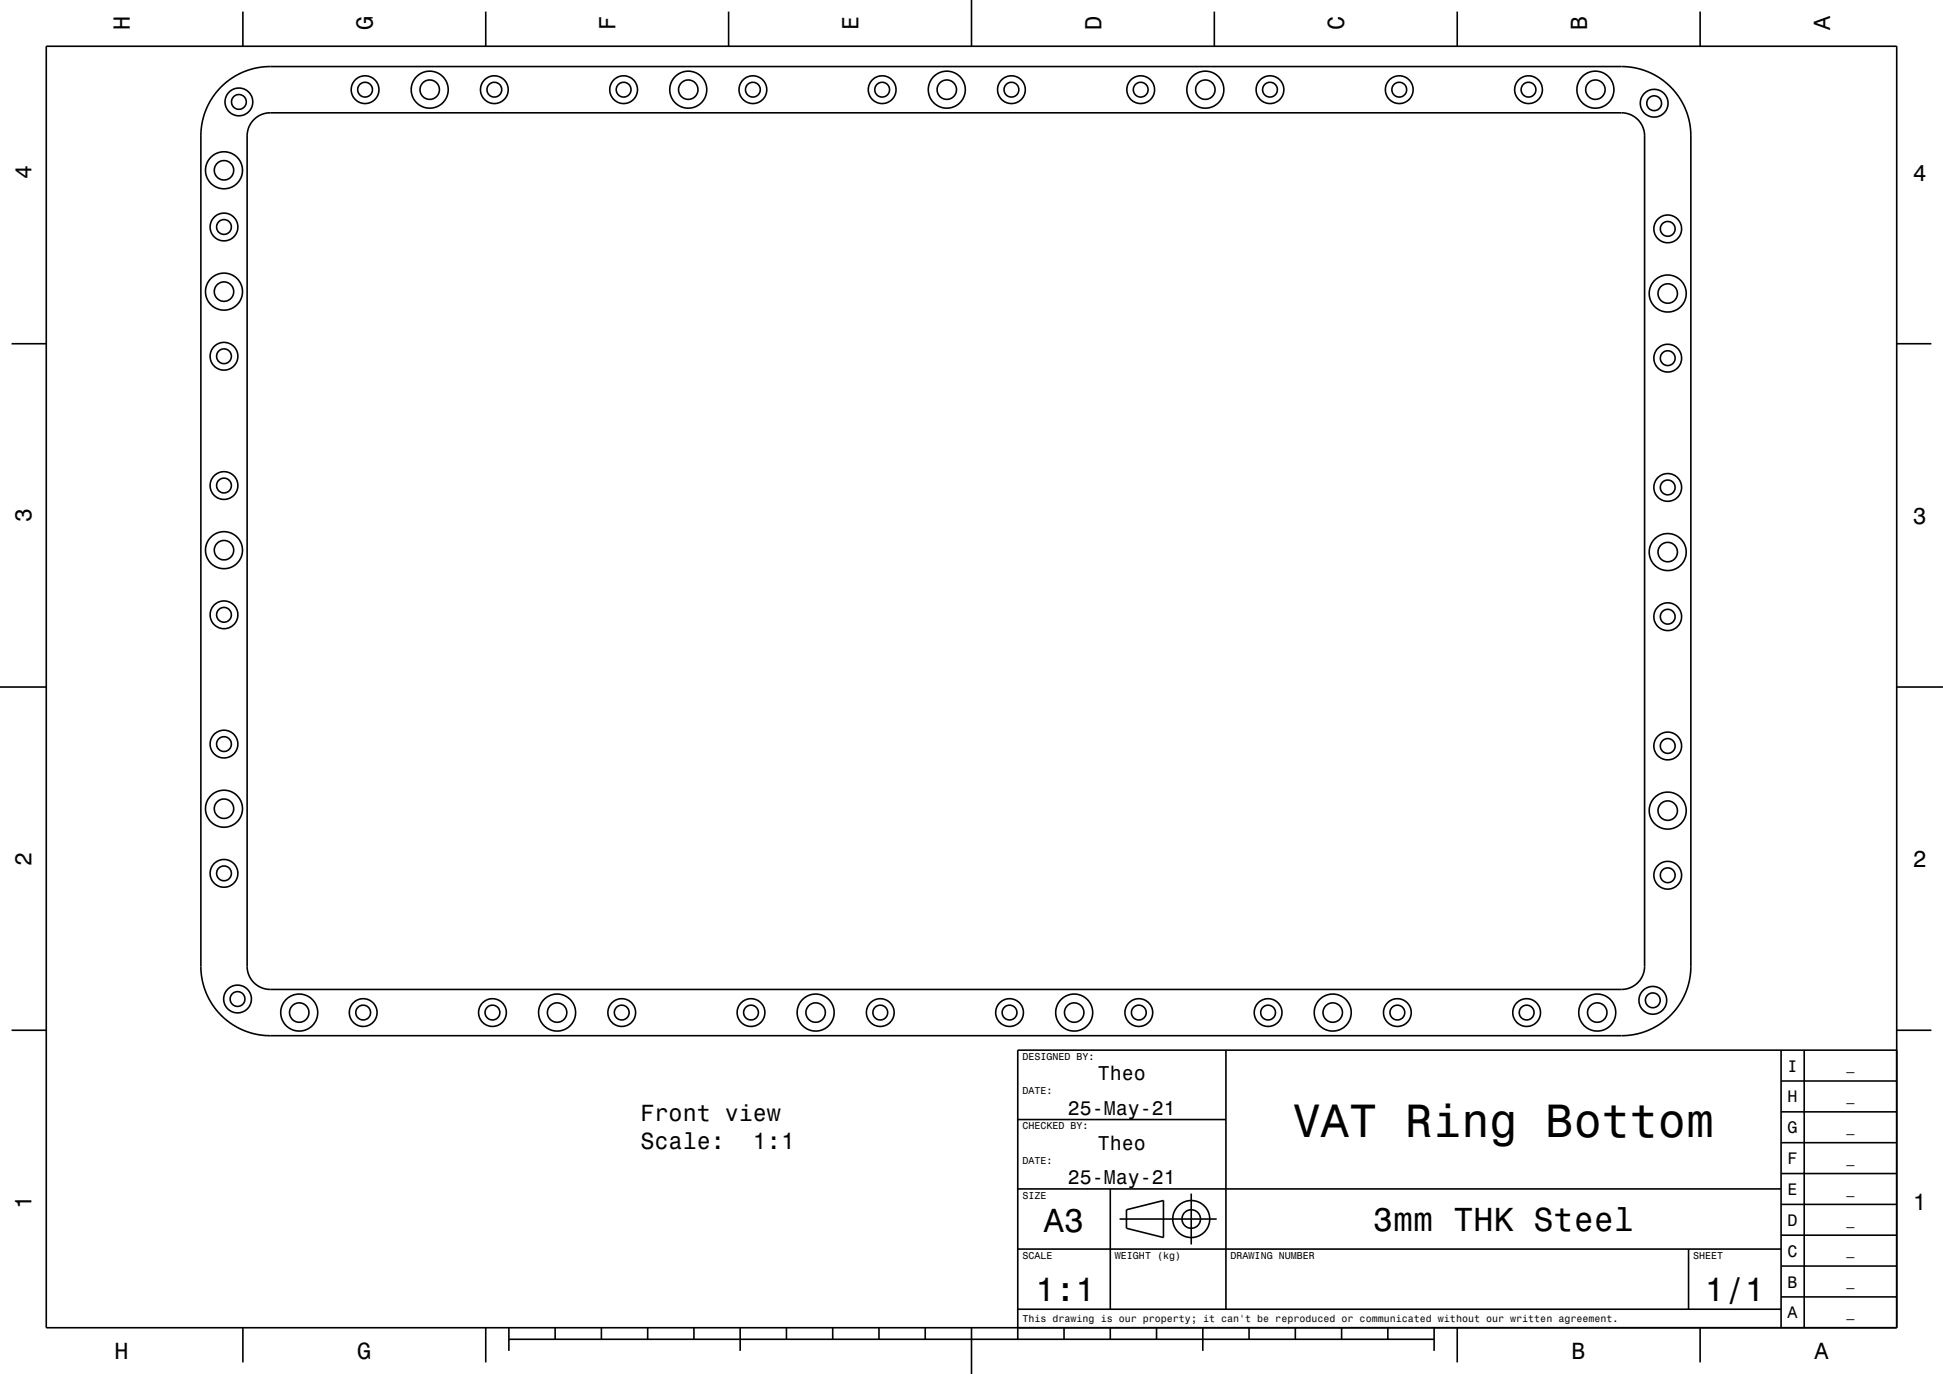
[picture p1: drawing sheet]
<svg xmlns="http://www.w3.org/2000/svg" width="420mm" height="297mm" viewBox="0 0 420 297" stroke-linecap="round" stroke-linejoin="round" font-family="sans-serif">
<g fill="none" stroke="#000" stroke-width=".35">
<path d="M10 10h400v277h-400zM47.8 18.8l2.4-1.9 2.6-1.4 2.6-.8 3-.3h292.2l2 .1 2.1 .5 1.9 .7 2 1.1 1.4 1 1.5 1.4 2 2.8 .9 1.8 .6 1.6 .4 2 .1 1.7v179.8l-.1 2-.6 2.5-.7 1.8-1 1.8-1.2 1.6-1.2 1.3-1.3 1.1-1.7 1-1.8 .9-1.7 .5-3.5 .5h-292.3l-2.3-.2-1.9-.4-1.7-.6-2-1.1-1.4-1-1.5-1.3-1.3-1.5-.9-1.5-.9-1.8-.6-1.7-.3-1.9-.2-1.8v-180l.3-2.8 .9-2.8 1.3-2.4zM52.5 2.5v7.5M105 2.5v7.5M157.5 2.5v7.5M210 0v10M262.5 2.5v7.5M315 2.5v7.5M367.5 2.5v7.5M54.8 25.9a5 5 0 0 1 3.6-1.5h292.1a5 5 0 0 1 5 5v179.5a5 5 0 0 1-5 5h-292.1a5 5 0 0 1-5-5v-179.5a5 5 0 0 1 1.4-3.5zM2.5 74.3h7.5M410 74.3h7.5"/>
<path d="M0 148.5h10M410 148.5h10M2.5 222.7h7.5M265 227v56M385 233.7h25M385 227v60M390 227v60M410 222.7h7.5M410 227h-190v62.5M220 257h165M220 242h45M240 257v26"/>
<path d="M257.5 258v11M385 253.7h25M385 247h25M385 240.3h25M220 270h165M242 263.5h21M243.5 261.5l8-2v8l-8-2zM365 270v13M385 273.7h25M385 267h25M385 260.3h25M52.5 287v7.5"/>
<path d="M105 287v7.5M110 289.5h200M110 287v5M120 287v2.5M130 287v2.5M140 287v2.5M150 287v2.5M160 287v5M170 287v2.5M180 287v2.5M190 287v2.5M200 287v2.5"/>
<path d="M210 287v10M220 283h165M230 287v2.5M240 287v2.5M250 287v2.5M260 287v5M270 287v2.5M280 287v2.5M290 287v2.5M300 287v2.5M310 287v5M315 287v7.5"/>
<path d="M367.5 287v7.5M385 280.3h25"/>
<circle cx="78.9" cy="19.4" r="1.6"/>
<circle cx="78.9" cy="19.4" r="3"/>
<circle cx="92.9" cy="19.4" r="4"/>
<circle cx="92.9" cy="19.4" r="2.1"/>
<circle cx="106.9" cy="19.4" r="1.6"/>
<circle cx="106.9" cy="19.4" r="3"/>
<circle cx="134.8" cy="19.4" r="1.6"/>
<circle cx="134.8" cy="19.4" r="3"/>
<circle cx="148.8" cy="19.4" r="4"/>
<circle cx="148.8" cy="19.4" r="2.1"/>
<circle cx="162.7" cy="19.4" r="1.6"/>
<circle cx="162.7" cy="19.4" r="3"/>
<circle cx="190.7" cy="19.4" r="1.6"/>
<circle cx="190.7" cy="19.4" r="3"/>
<circle cx="204.7" cy="19.4" r="4"/>
<circle cx="204.7" cy="19.4" r="2.1"/>
<circle cx="218.6" cy="19.4" r="3"/>
<circle cx="218.6" cy="19.4" r="1.6"/>
<circle cx="246.6" cy="19.4" r="3"/>
<circle cx="246.6" cy="19.4" r="1.6"/>
<circle cx="260.5" cy="19.4" r="4"/>
<circle cx="260.5" cy="19.4" r="2.1"/>
<circle cx="274.5" cy="19.4" r="3"/>
<circle cx="274.5" cy="19.4" r="1.6"/>
<circle cx="302.5" cy="19.4" r="3"/>
<circle cx="302.5" cy="19.4" r="1.6"/>
<circle cx="330.4" cy="19.4" r="1.6"/>
<circle cx="330.4" cy="19.4" r="3"/>
<circle cx="344.9" cy="19.4" r="4"/>
<circle cx="344.9" cy="19.4" r="2.1"/>
<circle cx="48.4" cy="36.8" r="4"/>
<circle cx="48.4" cy="36.8" r="2.1"/>
<circle cx="51.6" cy="22" r="1.6"/>
<circle cx="51.6" cy="22" r="3"/>
<circle cx="357.6" cy="22.3" r="3"/>
<circle cx="357.6" cy="22.3" r="1.6"/>
<circle cx="48.4" cy="49.1" r="3"/>
<circle cx="48.4" cy="49.1" r="1.6"/>
<circle cx="360.5" cy="49.5" r="1.6"/>
<circle cx="360.5" cy="49.5" r="3"/>
<circle cx="48.4" cy="63" r="4"/>
<circle cx="48.4" cy="77" r="3"/>
<circle cx="48.4" cy="77" r="1.6"/>
<circle cx="48.4" cy="63" r="2.1"/>
<circle cx="360.5" cy="77.4" r="1.6"/>
<circle cx="360.5" cy="63.4" r="4"/>
<circle cx="360.5" cy="63.4" r="2.1"/>
<circle cx="360.5" cy="77.4" r="3"/>
<circle cx="48.4" cy="105" r="3"/>
<circle cx="48.4" cy="105" r="1.6"/>
<circle cx="48.4" cy="118.9" r="4"/>
<circle cx="48.4" cy="118.9" r="2.1"/>
<circle cx="360.5" cy="105.4" r="1.6"/>
<circle cx="360.5" cy="119.3" r="4"/>
<circle cx="360.5" cy="119.3" r="2.1"/>
<circle cx="360.5" cy="105.4" r="3"/>
<circle cx="48.4" cy="132.9" r="3"/>
<circle cx="48.4" cy="132.9" r="1.6"/>
<circle cx="360.5" cy="133.3" r="3"/>
<circle cx="360.5" cy="133.3" r="1.6"/>
<circle cx="48.4" cy="160.8" r="3"/>
<circle cx="48.4" cy="160.8" r="1.6"/>
<circle cx="48.4" cy="174.8" r="4"/>
<circle cx="48.4" cy="174.8" r="2.1"/>
<circle cx="360.5" cy="161.2" r="3"/>
<circle cx="360.5" cy="161.2" r="1.6"/>
<circle cx="360.5" cy="175.2" r="2.1"/>
<circle cx="360.5" cy="175.2" r="4"/>
<circle cx="48.4" cy="188.8" r="3"/>
<circle cx="48.4" cy="188.8" r="1.6"/>
<circle cx="360.5" cy="189.2" r="3"/>
<circle cx="360.5" cy="189.2" r="1.6"/>
<circle cx="51.3" cy="215.9" r="3"/>
<circle cx="51.3" cy="215.9" r="1.6"/>
<circle cx="64.7" cy="218.9" r="4"/>
<circle cx="64.7" cy="218.9" r="2.1"/>
<circle cx="78.5" cy="218.9" r="1.6"/>
<circle cx="78.5" cy="218.9" r="3"/>
<circle cx="106.5" cy="218.9" r="1.6"/>
<circle cx="106.5" cy="218.9" r="3"/>
<circle cx="120.4" cy="218.9" r="4"/>
<circle cx="120.4" cy="218.9" r="2.1"/>
<circle cx="134.4" cy="218.9" r="1.6"/>
<circle cx="134.4" cy="218.9" r="3"/>
<circle cx="162.3" cy="218.9" r="1.6"/>
<circle cx="162.3" cy="218.9" r="3"/>
<circle cx="176.3" cy="218.9" r="4"/>
<circle cx="176.3" cy="218.9" r="2.1"/>
<circle cx="190.3" cy="218.9" r="1.6"/>
<circle cx="190.3" cy="218.9" r="3"/>
<circle cx="218.2" cy="218.9" r="1.6"/>
<circle cx="218.2" cy="218.9" r="3"/>
<circle cx="232.2" cy="218.9" r="4"/>
<circle cx="232.2" cy="218.9" r="2.1"/>
<circle cx="246.2" cy="218.9" r="1.6"/>
<circle cx="246.2" cy="218.9" r="3"/>
<circle cx="274.1" cy="218.9" r="1.6"/>
<circle cx="274.1" cy="218.9" r="3"/>
<circle cx="288.1" cy="218.9" r="4"/>
<circle cx="288.1" cy="218.9" r="2.1"/>
<circle cx="302.1" cy="218.9" r="1.6"/>
<circle cx="302.1" cy="218.9" r="3"/>
<circle cx="330" cy="218.9" r="1.6"/>
<circle cx="330" cy="218.9" r="3"/>
<circle cx="345.3" cy="218.9" r="4"/>
<circle cx="345.3" cy="218.9" r="2.1"/>
<circle cx="357.3" cy="216.2" r="1.6"/>
<circle cx="357.3" cy="216.2" r="3"/>
<circle cx="257.5" cy="263.5" r="2"/>
<circle cx="257.5" cy="263.5" r="4"/>
</g>
<text font-size="10.1" x="279.5" y="245.7">VAT Ring Bottom</text>
<g font-size="7.2">
<text x="225.7" y="266.3">A3</text>
<text x="296.8" y="266.1">3mm THK Steel</text>
<text x="223.8" y="281.3">1:1</text>
<text x="368.5" y="281.3">1/1</text>
</g>
<g font-size="5">
<text x="28.1" y="6.5" transform="rotate(-90 28.1 6.5)">H</text>
<text x="80.6" y="6.5" transform="rotate(-90 80.6 6.5)">G</text>
<text x="133.1" y="6.5" transform="rotate(-90 133.1 6.5)">F</text>
<text x="185.6" y="6.5" transform="rotate(-90 185.6 6.5)">E</text>
<text x="238.1" y="6.5" transform="rotate(-90 238.1 6.5)">D</text>
<text x="290.6" y="6.5" transform="rotate(-90 290.6 6.5)">C</text>
<text x="343.1" y="6.5" transform="rotate(-90 343.1 6.5)">B</text>
<text x="395.6" y="6.5" transform="rotate(-90 395.6 6.5)">A</text>
<text x="6.8" y="38.7" transform="rotate(-90 6.8 38.7)">4</text>
<text x="413.5" y="39">4</text>
<text x="6.8" y="112.9" transform="rotate(-90 6.8 112.9)">3</text>
<text x="413.5" y="113.2">3</text>
<text x="6.8" y="187.1" transform="rotate(-90 6.8 187.1)">2</text>
<text x="413.5" y="187.4">2</text>
<text x="138.5" y="242.4">Front view</text>
<text x="138.5" y="248.4">Scale:</text>
<text x="162.7" y="248.4">1:1</text>
<text x="6.8" y="261.3" transform="rotate(-90 6.8 261.3)">1</text>
<text x="413.5" y="261.6">1</text>
<text x="24.7" y="293.8">H</text>
<text x="77.2" y="293.8">G</text>
<text x="339.7" y="293.8">B</text>
<text x="392.2" y="293.8">A</text>
</g>
<g font-size="4.3">
<text x="237.3" y="233.5">Theo</text>
<text x="230.8" y="241">25-May-21</text>
<text x="237.3" y="248.5">Theo</text>
<text x="230.8" y="256">25-May-21</text>
</g>
<g font-size="3.6">
<text x="386.4" y="231.6">I</text>
<text x="386.4" y="238.3">H</text>
<text x="386.4" y="245">G</text>
<text x="386.4" y="251.6">F</text>
<text x="386.4" y="258.3">E</text>
<text x="386.4" y="265">D</text>
<text x="386.4" y="271.6">C</text>
<text x="386.4" y="278.3">B</text>
<text x="386.4" y="285">A</text>
</g>
<g font-size="2.9">
<text x="399.1" y="231.4">_</text>
<text x="399.1" y="238">_</text>
<text x="399.1" y="244.7">_</text>
<text x="399.1" y="251.4">_</text>
<text x="399.1" y="258">_</text>
<text x="399.1" y="264.7">_</text>
<text x="399.1" y="271.4">_</text>
<text x="399.1" y="278">_</text>
<text x="399.1" y="284.7">_</text>
</g>
<g font-size="2.2">
<text x="221" y="229.1">DESIGNED BY:</text>
<text x="221" y="236.6">DATE:</text>
<text x="221" y="244.1">CHECKED BY:</text>
<text x="221" y="251.6">DATE:</text>
<text x="221" y="259.1">SIZE</text>
<text x="221" y="272.1">SCALE</text>
<text x="241" y="272.1">WEIGHT (kg)</text>
<text x="266" y="272.1">DRAWING NUMBER</text>
<text x="366" y="272.1">SHEET</text>
<text x="221" y="285.8">This drawing is our property; it can't be reproduced or communicated without our written agreement.</text>
</g>
</svg>
